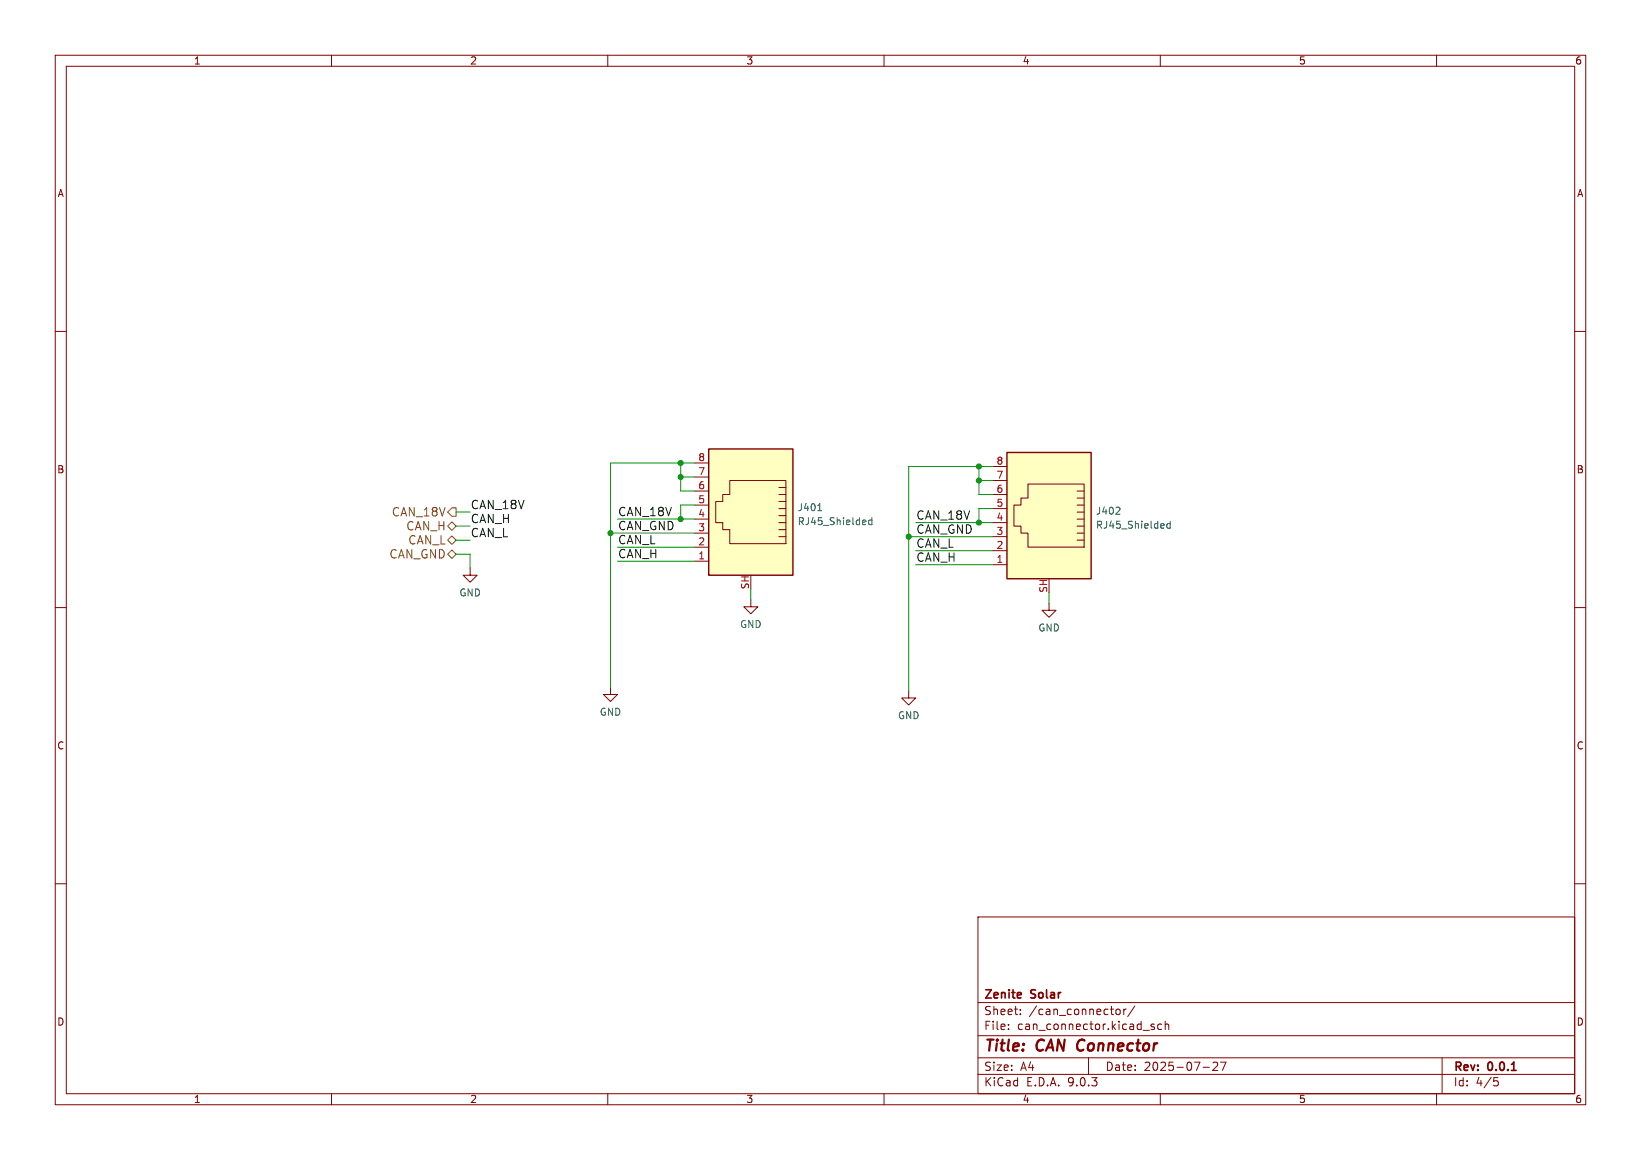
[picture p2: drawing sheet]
(kicad_sch
 (version 20250114)
 (generator "eeschema")
 (generator_version "9.0")
 (paper "A4")
 (title_block
  (title "CAN Connector")
  (date "2025-07-27")
  (rev "0.0.1")
  (company "Zenite Solar"))
 (lib_symbols
  (symbol "Connector:RJ45_Shielded"
   (pin_names
    (offset 1.016)) (exclude_from_sim no) (in_bom yes) (on_board yes)
   (property "Reference" "J" (at -5.08 13.97 0) (effects (font (size 1.27 1.27)) (justify right)))
   (property "Value" "RJ45_Shielded" (at 2.54 13.97 0) (effects (font (size 1.27 1.27)) (justify left)))
   (property "Footprint" "" (at 0 0.635 90) (effects (font (size 1.27 1.27)) (hide yes)))
   (property "Datasheet" "~" (at 0 0.635 90) (effects (font (size 1.27 1.27)) (hide yes)))
   (property "Description" "RJ connector, 8P8C (8 positions 8 connected), Shielded" (at 0 0 0) (effects (font (size 1.27 1.27)) (hide yes)))
   (symbol "RJ45_Shielded_0_1"
    (polyline (pts (xy -6.35 1.905) (xy -5.08 1.905) (xy -5.08 1.905)) (stroke (width 0) (type default)) (fill (type none)))
    (polyline (pts (xy -6.35 0.635) (xy -5.08 0.635) (xy -5.08 0.635)) (stroke (width 0) (type default)) (fill (type none)))
    (polyline (pts (xy -6.35 -0.635) (xy -5.08 -0.635) (xy -5.08 -0.635)) (stroke (width 0) (type default)) (fill (type none)))
    (polyline (pts (xy -6.35 -1.905) (xy -5.08 -1.905) (xy -5.08 -1.905)) (stroke (width 0) (type default)) (fill (type none)))
    (polyline (pts (xy -6.35 -3.175) (xy -5.08 -3.175) (xy -5.08 -3.175)) (stroke (width 0) (type default)) (fill (type none)))
    (polyline (pts (xy -6.35 -4.445) (xy -6.35 6.985) (xy 3.81 6.985) (xy 3.81 4.445) (xy 5.08 4.445) (xy 5.08 3.175) (xy 6.35 3.175) (xy 6.35 -0.635) (xy 5.08 -0.635) (xy 5.08 -1.905) (xy 3.81 -1.905) (xy 3.81 -4.445) (xy -6.35 -4.445) (xy -6.35 -4.445)) (stroke (width 0) (type default)) (fill (type none)))
    (polyline (pts (xy -5.08 5.715) (xy -6.35 5.715)) (stroke (width 0) (type default)) (fill (type none)))
    (polyline (pts (xy -5.08 4.445) (xy -6.35 4.445)) (stroke (width 0) (type default)) (fill (type none)))
    (polyline (pts (xy -5.08 3.175) (xy -6.35 3.175) (xy -6.35 3.175)) (stroke (width 0) (type default)) (fill (type none)))
    (rectangle (start 7.62 12.7) (end -7.62 -10.16) (stroke (width 0.254) (type default)) (fill (type background))))
   (symbol "RJ45_Shielded_1_1"
    (pin passive line (at 0 -12.7 90) (length 2.54) (name "~" (effects (font (size 1.27 1.27)))) (number "SH" (effects (font (size 1.27 1.27)))))
    (pin passive line (at 10.16 10.16 180) (length 2.54) (name "~" (effects (font (size 1.27 1.27)))) (number "8" (effects (font (size 1.27 1.27)))))
    (pin passive line (at 10.16 7.62 180) (length 2.54) (name "~" (effects (font (size 1.27 1.27)))) (number "7" (effects (font (size 1.27 1.27)))))
    (pin passive line (at 10.16 5.08 180) (length 2.54) (name "~" (effects (font (size 1.27 1.27)))) (number "6" (effects (font (size 1.27 1.27)))))
    (pin passive line (at 10.16 2.54 180) (length 2.54) (name "~" (effects (font (size 1.27 1.27)))) (number "5" (effects (font (size 1.27 1.27)))))
    (pin passive line (at 10.16 0 180) (length 2.54) (name "~" (effects (font (size 1.27 1.27)))) (number "4" (effects (font (size 1.27 1.27)))))
    (pin passive line (at 10.16 -2.54 180) (length 2.54) (name "~" (effects (font (size 1.27 1.27)))) (number "3" (effects (font (size 1.27 1.27)))))
    (pin passive line (at 10.16 -5.08 180) (length 2.54) (name "~" (effects (font (size 1.27 1.27)))) (number "2" (effects (font (size 1.27 1.27)))))
    (pin passive line (at 10.16 -7.62 180) (length 2.54) (name "~" (effects (font (size 1.27 1.27)))) (number "1" (effects (font (size 1.27 1.27))))))
   (embedded_fonts no))
  (symbol "power:GND"
   (power)
   (pin_names
    (offset 0)) (exclude_from_sim no) (in_bom yes) (on_board yes)
   (property "Reference" "#PWR" (at 0 -6.35 0) (effects (font (size 1.27 1.27)) (hide yes)))
   (property "Value" "GND" (at 0 -3.81 0) (effects (font (size 1.27 1.27))))
   (property "Footprint" "" (at 0 0 0) (effects (font (size 1.27 1.27)) (hide yes)))
   (property "Datasheet" "" (at 0 0 0) (effects (font (size 1.27 1.27)) (hide yes)))
   (property "Description" "Power symbol creates a global label with name \"GND\" , ground" (at 0 0 0) (effects (font (size 1.27 1.27)) (hide yes)))
   (symbol "GND_0_1"
    (polyline (pts (xy 0 0) (xy 0 -1.27) (xy 1.27 -1.27) (xy 0 -2.54) (xy -1.27 -1.27) (xy 0 -1.27)) (stroke (width 0) (type default)) (fill (type none))))
   (symbol "GND_1_1"
    (pin power_in line (at 0 0 270) (length 0) (hide yes) (name "GND" (effects (font (size 1.27 1.27)))) (number "1" (effects (font (size 1.27 1.27))))))
   (embedded_fonts no)))
 (junction
  (at 177.165 94.615)
  (diameter 0)
  (color 0 0 0 0))
 (junction
  (at 110.49 96.52)
  (diameter 0)
  (color 0 0 0 0))
 (junction
  (at 177.165 86.995)
  (diameter 0)
  (color 0 0 0 0))
 (junction
  (at 177.165 84.455)
  (diameter 0)
  (color 0 0 0 0))
 (junction
  (at 164.465 97.155)
  (diameter 0)
  (color 0 0 0 0))
 (junction
  (at 123.19 93.98)
  (diameter 0)
  (color 0 0 0 0))
 (junction
  (at 123.19 86.36)
  (diameter 0)
  (color 0 0 0 0))
 (junction
  (at 123.19 83.82)
  (diameter 0)
  (color 0 0 0 0))
 (wire
  (pts (xy 82.55 100.33) (xy 85.09 100.33))
  (stroke (width 0) (type default)))
 (wire
  (pts (xy 111.76 99.06) (xy 125.73 99.06))
  (stroke (width 0) (type default)))
 (wire
  (pts (xy 123.19 91.44) (xy 123.19 93.98))
  (stroke (width 0) (type default)))
 (wire
  (pts (xy 123.19 83.82) (xy 110.49 83.82))
  (stroke (width 0) (type default)))
 (wire
  (pts (xy 85.09 100.33) (xy 85.09 102.87))
  (stroke (width 0) (type default)))
 (wire
  (pts (xy 125.73 101.6) (xy 111.76 101.6))
  (stroke (width 0) (type default)))
 (wire
  (pts (xy 177.165 92.075) (xy 177.165 94.615))
  (stroke (width 0) (type default)))
 (wire
  (pts (xy 164.465 97.155) (xy 179.705 97.155))
  (stroke (width 0) (type default)))
 (wire
  (pts (xy 110.49 83.82) (xy 110.49 96.52))
  (stroke (width 0) (type default)))
 (wire
  (pts (xy 177.165 86.995) (xy 177.165 84.455))
  (stroke (width 0) (type default)))
 (wire
  (pts (xy 177.165 89.535) (xy 177.165 86.995))
  (stroke (width 0) (type default)))
 (wire
  (pts (xy 82.55 92.71) (xy 85.09 92.71))
  (stroke (width 0) (type default)))
 (wire
  (pts (xy 110.49 96.52) (xy 125.73 96.52))
  (stroke (width 0) (type default)))
 (wire
  (pts (xy 165.735 94.615) (xy 177.165 94.615))
  (stroke (width 0) (type default)))
 (wire
  (pts (xy 189.865 107.315) (xy 189.865 109.22))
  (stroke (width 0) (type default)))
 (wire
  (pts (xy 179.705 86.995) (xy 177.165 86.995))
  (stroke (width 0) (type default)))
 (wire
  (pts (xy 164.465 84.455) (xy 164.465 97.155))
  (stroke (width 0) (type default)))
 (wire
  (pts (xy 179.705 92.075) (xy 177.165 92.075))
  (stroke (width 0) (type default)))
 (wire
  (pts (xy 177.165 94.615) (xy 179.705 94.615))
  (stroke (width 0) (type default)))
 (wire
  (pts (xy 123.19 88.9) (xy 123.19 86.36))
  (stroke (width 0) (type default)))
 (wire
  (pts (xy 179.705 89.535) (xy 177.165 89.535))
  (stroke (width 0) (type default)))
 (wire
  (pts (xy 111.76 93.98) (xy 123.19 93.98))
  (stroke (width 0) (type default)))
 (wire
  (pts (xy 135.89 106.68) (xy 135.89 108.585))
  (stroke (width 0) (type default)))
 (wire
  (pts (xy 125.73 88.9) (xy 123.19 88.9))
  (stroke (width 0) (type default)))
 (wire
  (pts (xy 164.465 97.155) (xy 164.465 125.095))
  (stroke (width 0) (type default)))
 (wire
  (pts (xy 177.165 84.455) (xy 164.465 84.455))
  (stroke (width 0) (type default)))
 (wire
  (pts (xy 123.19 86.36) (xy 123.19 83.82))
  (stroke (width 0) (type default)))
 (wire
  (pts (xy 179.705 102.235) (xy 165.735 102.235))
  (stroke (width 0) (type default)))
 (wire
  (pts (xy 179.705 84.455) (xy 177.165 84.455))
  (stroke (width 0) (type default)))
 (wire
  (pts (xy 110.49 96.52) (xy 110.49 124.46))
  (stroke (width 0) (type default)))
 (wire
  (pts (xy 125.73 83.82) (xy 123.19 83.82))
  (stroke (width 0) (type default)))
 (wire
  (pts (xy 85.09 97.79) (xy 82.55 97.79))
  (stroke (width 0) (type default)))
 (wire
  (pts (xy 125.73 86.36) (xy 123.19 86.36))
  (stroke (width 0) (type default)))
 (wire
  (pts (xy 165.735 99.695) (xy 179.705 99.695))
  (stroke (width 0) (type default)))
 (wire
  (pts (xy 125.73 91.44) (xy 123.19 91.44))
  (stroke (width 0) (type default)))
 (wire
  (pts (xy 82.55 95.25) (xy 85.09 95.25))
  (stroke (width 0) (type default)))
 (wire
  (pts (xy 123.19 93.98) (xy 125.73 93.98))
  (stroke (width 0) (type default)))
 (label "CAN_18V"
  (at 111.76 93.98 0)
  (effects (font (size 1.524 1.524)) (justify left bottom)))
 (label "CAN_H"
  (at 111.76 101.6 0)
  (effects (font (size 1.524 1.524)) (justify left bottom)))
 (label "CAN_18V"
  (at 85.09 92.71 0)
  (effects (font (size 1.524 1.524)) (justify left bottom)))
 (label "CAN_L"
  (at 85.09 97.79 0)
  (effects (font (size 1.524 1.524)) (justify left bottom)))
 (label "CAN_18V"
  (at 165.735 94.615 0)
  (effects (font (size 1.524 1.524)) (justify left bottom)))
 (label "CAN_L"
  (at 165.735 99.695 0)
  (effects (font (size 1.524 1.524)) (justify left bottom)))
 (label "CAN_L"
  (at 111.76 99.06 0)
  (effects (font (size 1.524 1.524)) (justify left bottom)))
 (label "CAN_GND"
  (at 165.735 97.155 0)
  (effects (font (size 1.524 1.524)) (justify left bottom)))
 (label "CAN_H"
  (at 165.735 102.235 0)
  (effects (font (size 1.524 1.524)) (justify left bottom)))
 (label "CAN_H"
  (at 85.09 95.25 0)
  (effects (font (size 1.524 1.524)) (justify left bottom)))
 (label "CAN_GND"
  (at 111.76 96.52 0)
  (effects (font (size 1.524 1.524)) (justify left bottom)))
 (hierarchical_label "CAN_L"
  (shape bidirectional)
  (at 82.55 97.79 180)
  (effects (font (size 1.524 1.524)) (justify right)))
 (hierarchical_label "CAN_18V"
  (shape output)
  (at 82.55 92.71 180)
  (effects (font (size 1.524 1.524)) (justify right)))
 (hierarchical_label "CAN_GND"
  (shape bidirectional)
  (at 82.55 100.33 180)
  (effects (font (size 1.524 1.524)) (justify right)))
 (hierarchical_label "CAN_H"
  (shape bidirectional)
  (at 82.55 95.25 180)
  (effects (font (size 1.524 1.524)) (justify right)))
 (symbol
  (lib_id "power:GND")
  (at 189.865 109.22 0)
  (unit 1)
  (exclude_from_sim no)
  (in_bom yes)
  (on_board yes)
  (dnp no)
  (fields_autoplaced yes)
  (property "Reference" "#PWR0405" (at 189.865 115.57 0) (effects (font (size 1.27 1.27)) (hide yes)))
  (property "Value" "GND" (at 189.865 113.6634 0) (effects (font (size 1.27 1.27))))
  (property "Footprint" "" (at 189.865 109.22 0) (effects (font (size 1.27 1.27)) (hide yes)))
  (property "Datasheet" "" (at 189.865 109.22 0) (effects (font (size 1.27 1.27)) (hide yes)))
  (property "Description" "" (at 189.865 109.22 0) (effects (font (size 1.27 1.27)) (hide yes)))
  (pin "1"))
 (symbol
  (lib_id "power:GND")
  (at 85.09 102.87 0)
  (unit 1)
  (exclude_from_sim no)
  (in_bom yes)
  (on_board yes)
  (dnp no)
  (fields_autoplaced yes)
  (property "Reference" "#PWR0401" (at 85.09 109.22 0) (effects (font (size 1.27 1.27)) (hide yes)))
  (property "Value" "GND" (at 85.09 107.3134 0) (effects (font (size 1.27 1.27))))
  (property "Footprint" "" (at 85.09 102.87 0) (effects (font (size 1.27 1.27)) (hide yes)))
  (property "Datasheet" "" (at 85.09 102.87 0) (effects (font (size 1.27 1.27)) (hide yes)))
  (property "Description" "" (at 85.09 102.87 0) (effects (font (size 1.27 1.27)) (hide yes)))
  (pin "1"))
 (symbol
  (lib_id "power:GND")
  (at 135.89 108.585 0)
  (unit 1)
  (exclude_from_sim no)
  (in_bom yes)
  (on_board yes)
  (dnp no)
  (fields_autoplaced yes)
  (property "Reference" "#PWR0403" (at 135.89 114.935 0) (effects (font (size 1.27 1.27)) (hide yes)))
  (property "Value" "GND" (at 135.89 113.0284 0) (effects (font (size 1.27 1.27))))
  (property "Footprint" "" (at 135.89 108.585 0) (effects (font (size 1.27 1.27)) (hide yes)))
  (property "Datasheet" "" (at 135.89 108.585 0) (effects (font (size 1.27 1.27)) (hide yes)))
  (property "Description" "" (at 135.89 108.585 0) (effects (font (size 1.27 1.27)) (hide yes)))
  (pin "1"))
 (symbol
  (lib_id "Connector:RJ45_Shielded")
  (at 135.89 93.98 0)
  (mirror y)
  (unit 1)
  (exclude_from_sim no)
  (in_bom yes)
  (on_board yes)
  (dnp no)
  (fields_autoplaced yes)
  (property "Reference" "J401" (at 144.272 91.8753 0) (effects (font (size 1.27 1.27)) (justify right)))
  (property "Value" "RJ45_Shielded" (at 144.272 94.4122 0) (effects (font (size 1.27 1.27)) (justify right)))
  (property "Footprint" "KicadZeniteSolarLibrary18:RJ45_YH59_01" (at 135.89 93.345 90) (effects (font (size 1.27 1.27)) (hide yes)))
  (property "Datasheet" "~" (at 135.89 93.345 90) (effects (font (size 1.27 1.27)) (hide yes)))
  (property "Description" "" (at 135.89 93.98 0) (effects (font (size 1.27 1.27)) (hide yes)))
  (pin "1")
  (pin "2")
  (pin "3")
  (pin "4")
  (pin "5")
  (pin "6")
  (pin "7")
  (pin "8")
  (pin "SH"))
 (symbol
  (lib_id "Connector:RJ45_Shielded")
  (at 189.865 94.615 0)
  (mirror y)
  (unit 1)
  (exclude_from_sim no)
  (in_bom yes)
  (on_board yes)
  (dnp no)
  (fields_autoplaced yes)
  (property "Reference" "J402" (at 198.247 92.5103 0) (effects (font (size 1.27 1.27)) (justify right)))
  (property "Value" "RJ45_Shielded" (at 198.247 95.0472 0) (effects (font (size 1.27 1.27)) (justify right)))
  (property "Footprint" "KicadZeniteSolarLibrary18:RJ45_YH59_01" (at 189.865 93.98 90) (effects (font (size 1.27 1.27)) (hide yes)))
  (property "Datasheet" "~" (at 189.865 93.98 90) (effects (font (size 1.27 1.27)) (hide yes)))
  (property "Description" "" (at 189.865 94.615 0) (effects (font (size 1.27 1.27)) (hide yes)))
  (pin "1")
  (pin "2")
  (pin "3")
  (pin "4")
  (pin "5")
  (pin "6")
  (pin "7")
  (pin "8")
  (pin "SH"))
 (symbol
  (lib_id "power:GND")
  (at 110.49 124.46 0)
  (unit 1)
  (exclude_from_sim no)
  (in_bom yes)
  (on_board yes)
  (dnp no)
  (fields_autoplaced yes)
  (property "Reference" "#PWR0402" (at 110.49 130.81 0) (effects (font (size 1.27 1.27)) (hide yes)))
  (property "Value" "GND" (at 110.49 128.9034 0) (effects (font (size 1.27 1.27))))
  (property "Footprint" "" (at 110.49 124.46 0) (effects (font (size 1.27 1.27)) (hide yes)))
  (property "Datasheet" "" (at 110.49 124.46 0) (effects (font (size 1.27 1.27)) (hide yes)))
  (property "Description" "" (at 110.49 124.46 0) (effects (font (size 1.27 1.27)) (hide yes)))
  (pin "1"))
 (symbol
  (lib_id "power:GND")
  (at 164.465 125.095 0)
  (unit 1)
  (exclude_from_sim no)
  (in_bom yes)
  (on_board yes)
  (dnp no)
  (fields_autoplaced yes)
  (property "Reference" "#PWR0404" (at 164.465 131.445 0) (effects (font (size 1.27 1.27)) (hide yes)))
  (property "Value" "GND" (at 164.465 129.5384 0) (effects (font (size 1.27 1.27))))
  (property "Footprint" "" (at 164.465 125.095 0) (effects (font (size 1.27 1.27)) (hide yes)))
  (property "Datasheet" "" (at 164.465 125.095 0) (effects (font (size 1.27 1.27)) (hide yes)))
  (property "Description" "" (at 164.465 125.095 0) (effects (font (size 1.27 1.27)) (hide yes)))
  (pin "1")))
